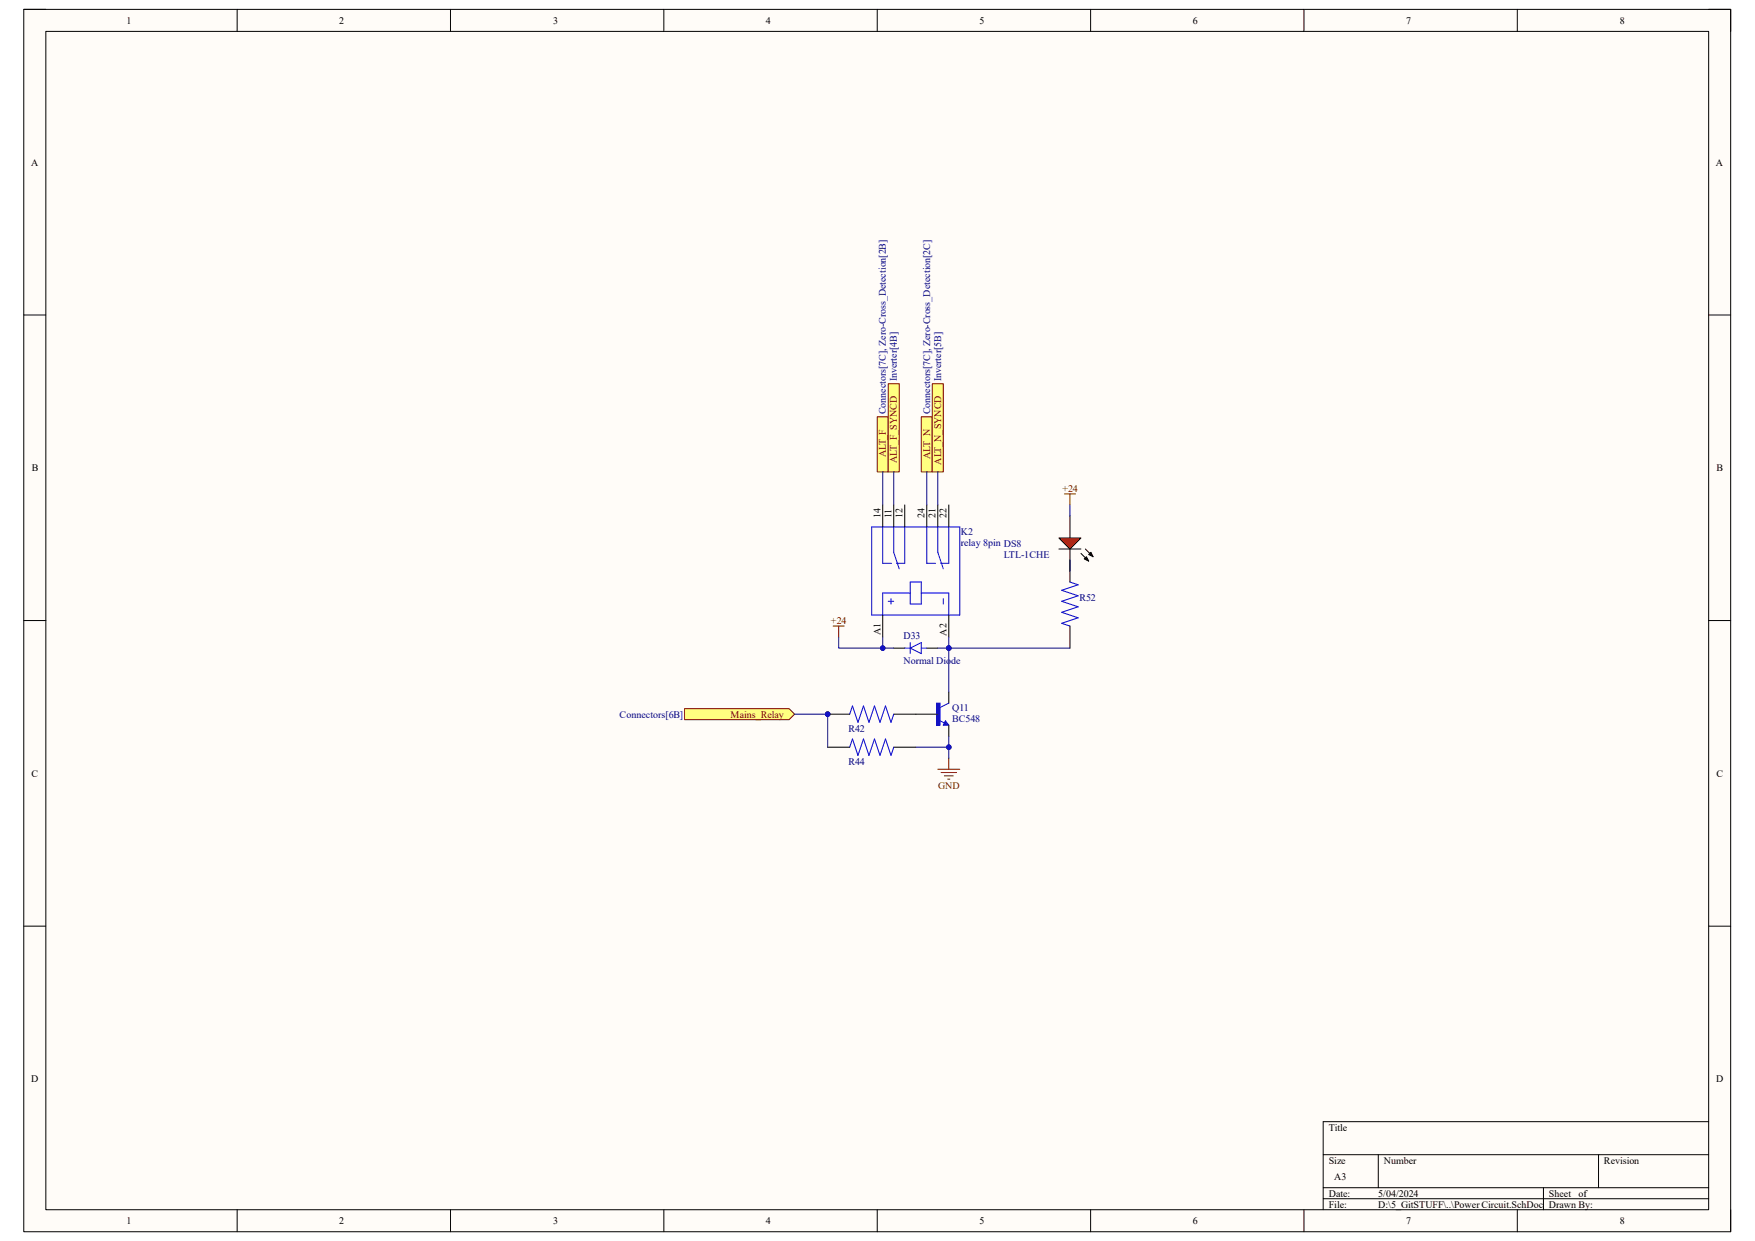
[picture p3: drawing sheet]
<svg xmlns="http://www.w3.org/2000/svg" width="297mm" height="210mm" viewBox="0 0 297 210" stroke-linecap="round" stroke-linejoin="round" font-family="sans-serif">
<path d="M4 1.6h288.9v206.8h-288.9z" fill-rule="evenodd" fill="#fffcf8"/>
<path d="M4 1.6h288.9v206.8h-288.9z" fill="none" stroke="#000" stroke-width=".17"/>
<path d="M7.8 5.3h281.4v199.4h-281.4z" fill-rule="evenodd" fill="#fffcf8"/>
<g fill="none" stroke="#000" stroke-width=".17">
<path d="M4 1.6h3.7M7.8 5.3h281.4v199.4h-281.4zM40.1 1.6v3.7M76.2 1.6v3.7M112.3 1.6v3.7M148.5 1.6v3.7M184.6 1.6v3.7M220.7 1.6v3.7M256.8 1.6v3.7M289.2 1.6h3.7v3.7M4 53.3h3.7M289.2 53.3h3.7"/>
<path d="M4 105h3.8M289.2 105h3.7M4 156.7h3.8M289.2 156.7h3.7M223.9 195.4h65.3M233.3 195.4v5.6M270.5 195.4v5.6M289.2 189.8h-65.3v14.9M40.1 204.7v3.7M76.2 204.7v3.7M112.4 204.7v3.7M148.5 204.7v3.7"/>
<path d="M184.6 204.7v3.7M220.7 204.7v3.7M223.9 201h65.3M223.9 202.9h65.3M256.8 204.7v3.7M261.2 201v3.7M292.9 204.7v3.7"/>
</g>
<path d="M148.5 70.5h1.8v9.4h-1.8z" fill-rule="evenodd" fill="#ffff80"/>
<path d="M148.5 70.5h1.8v9.4h-1.8z" fill="none" stroke="#800000" stroke-width=".17"/>
<path d="M155.9 70.5h1.9v9.4h-1.9z" fill-rule="evenodd" fill="#ffff80"/>
<path d="M155.9 70.5h1.9v9.4h-1.9z" fill="none" stroke="#800000" stroke-width=".17"/>
<path d="M150.3 64.9h1.9v15h-1.9z" fill-rule="evenodd" fill="#ffff80"/>
<path d="M150.3 64.9h1.9v15h-1.9z" fill="none" stroke="#800000" stroke-width=".17"/>
<path d="M157.8 64.9h1.8v15h-1.8z" fill-rule="evenodd" fill="#ffff80"/>
<path d="M157.8 64.9h1.8v15h-1.8zM158.7 130.2h3.7M159.3 130.7h2.6M159.8 131.3h1.5M160.4 131.9h.4M160.6 128.3v1.9" fill="none" stroke="#800000" stroke-width=".17"/>
<path d="M158.5 119h.6v3.7h-.6z" fill-rule="evenodd" fill="#00f"/>
<path d="M158.5 119h.6v3.7h-.6zM160.6 119l-1.5 .7M143.8 126.4l.5-1.3 .9 2.7 .9-2.7 1 2.7 .9-2.7 .9 2.7 1-2.7 .9 2.7 .5-1.4M158.9 121.9l.9 .5M160 122l.6 .7h-1zM160 122.3l.1 .2h-.3l.2-.3 .4 .4h-.6" fill="none" stroke="#00f" stroke-width=".17"/>
<path d="M160.6 117.1v1.9M140.1 126.4h3.7M151.3 126.4h3.7M155 120.9h3.7M160.6 122.7v1.9" fill="none" stroke="#000" stroke-width=".17"/>
<circle cx="140.1" cy="120.9" r=".37" fill="#000080"/>
<circle cx="140.1" cy="120.9" r=".37" fill="none" stroke="#000080" stroke-width=".17"/>
<path d="M143.8 120.9l.5-1.4 .9 2.8 .9-2.8 1 2.8 .9-2.8 .9 2.8 1-2.8 .9 2.8 .5-1.4" fill="none" stroke="#00f" stroke-width=".17"/>
<path d="M140.1 120.9h3.7M151.3 120.9h3.7" fill="none" stroke="#000" stroke-width=".17"/>
<circle cx="140.1" cy="120.9" r=".37" fill="#000080"/>
<circle cx="140.1" cy="120.9" r=".37" fill="none" stroke="#000080" stroke-width=".17"/>
<path d="M115.8 119.9h17.7l1 1-1 .9h-17.7z" fill-rule="evenodd" fill="#ffff80"/>
<path d="M115.8 119.9h17.7l1 1-1 .9h-17.7zM141 105.9h1.9M141.9 105.9v1.9" fill="none" stroke="#800000" stroke-width=".17"/>
<g fill="none" stroke="#00f" stroke-width=".17">
<path d="M147.5 89.2h14.9v14.9h-14.9zM149.4 89.2v6.1h1.5M151.3 89.2v4.3l.9 2.8M153.1 89.2v6.1h-1.4M154 98.5h1.9v3.7h-1.9zM156.8 89.2v6.1h1.5M158.7 89.2v4.3l.9 2.8M160.6 89.2v6.1h-1.4M150.3 101.8h1M150.8 101.3v.9M153.1 109.7h.9M154 109.7l1.9-1v1.9z"/>
<path d="M154 108.7v1.9M154 100.4h-4.6v3.7M155.9 109.7h.9M155.9 100.4h4.7v3.7M159.6 101.3v.9"/>
</g>
<path d="M149.4 85.4v3.8M151.3 85.4v3.8M153.1 85.4v3.8M156.8 85.4v3.8M158.7 85.4v3.8M160.6 85.4v3.8M181.1 87.3v3.7M181.1 92.9v3.7M149.4 104.1v3.7M151.3 109.7h1.8M156.8 109.7h1.9M160.6 104.1v3.7" fill="none" stroke="#000" stroke-width=".17"/>
<path d="M179.2 91h3.7l-1.8 1.9z" fill="#f00"/>
<path d="M179.2 91h3.7l-1.8 1.9zM179.2 92.9h3.7M181.1 94.8v3.7M182.9 93.7l1.3 1.3M183.7 92.9l1.3 1.3M183.9 94.2l.3 .8-.7-.4zM184.6 93.5l.4 .7-.8-.4zM181.1 105.9v3.8" fill="none" stroke="#000" stroke-width=".17"/>
<path d="M183.9 94.2l.3 .8-.7-.4zM184.6 93.5l.4 .7-.8-.4z" fill="#000"/>
<path d="M181.1 98.5l1.4 .5-2.8 .9 2.8 .9-2.8 1 2.8 .9-2.8 .9 2.8 1-2.8 .9 1.4 .4" fill="none" stroke="#00f" stroke-width=".17"/>
<path d="M180.1 83.6h1.9M181.1 83.6v1.8" fill="none" stroke="#800000" stroke-width=".17"/>
<path d="M155 126.4h5.6v1.9" fill="none" stroke="#000080" stroke-width=".17"/>
<circle cx="160.6" cy="126.4" r=".37" fill="#000080"/>
<g fill="none" stroke="#000080" stroke-width=".17">
<path d="M160.6 124.6v1.8"/>
<circle cx="160.6" cy="126.4" r=".37"/>
</g>
<circle cx="160.6" cy="126.4" r=".37" fill="#000080"/>
<g fill="none" stroke="#000080" stroke-width=".17">
<path d="M134.5 120.9h5.6v5.5"/>
<circle cx="160.6" cy="126.4" r=".37"/>
</g>
<circle cx="140.1" cy="120.9" r=".37" fill="#000080"/>
<g fill="none" stroke="#000080" stroke-width=".17">
<path d="M149.4 107.8v1.9"/>
<circle cx="140.1" cy="120.9" r=".37"/>
</g>
<circle cx="149.4" cy="109.7" r=".37" fill="#000080"/>
<g fill="none" stroke="#000080" stroke-width=".17">
<path d="M158.7 109.7h1.9"/>
<circle cx="149.4" cy="109.7" r=".37"/>
</g>
<circle cx="160.6" cy="109.7" r=".37" fill="#000080"/>
<g fill="none" stroke="#000080" stroke-width=".17">
<path d="M181.1 85.4v1.9M181.1 94.8v1.8M160.6 109.7h20.5"/>
<circle cx="160.6" cy="109.7" r=".37"/>
</g>
<circle cx="160.6" cy="109.7" r=".37" fill="#000080"/>
<g fill="none" stroke="#000080" stroke-width=".17">
<path d="M149.4 79.9v5.5M151.3 79.9v5.5M156.8 79.9v5.5M158.7 79.9v5.5M141.9 107.8v1.9h9.4"/>
<circle cx="160.6" cy="109.7" r=".37"/>
</g>
<circle cx="149.4" cy="109.7" r=".37" fill="#000080"/>
<g fill="none" stroke="#000080" stroke-width=".17">
<path d="M160.6 107.8v9.3"/>
<circle cx="149.4" cy="109.7" r=".37"/>
</g>
<circle cx="160.6" cy="109.7" r=".37" fill="#000080"/>
<circle cx="160.6" cy="109.7" r=".37" fill="none" stroke="#000080" stroke-width=".17"/>
<g font-size="1.7">
<text x="21.4" y="4">1</text>
<text x="57.4" y="4">2</text>
<text x="93.6" y="4">3</text>
<text x="129.6" y="4">4</text>
<text x="165.8" y="4">5</text>
<text x="201.8" y="4">6</text>
<text x="238" y="4">7</text>
<text x="274.1" y="4">8</text>
<text x="5.3" y="28">A</text>
<text x="290.4" y="28">A</text>
<text x="5.4" y="79.8">B</text>
<text x="290.5" y="79.8">B</text>
<text x="149" y="87.7" transform="rotate(-90 149 87.7)">14</text>
<text x="150.9" y="87.7" transform="rotate(-90 150.9 87.7)">11</text>
<text x="152.7" y="87.7" transform="rotate(-90 152.7 87.7)">12</text>
<text x="156.5" y="87.7" transform="rotate(-90 156.5 87.7)">24</text>
<text x="158.3" y="87.7" transform="rotate(-90 158.3 87.7)">21</text>
<text x="160.2" y="87.7" transform="rotate(-90 160.2 87.7)">22</text>
<text x="149" y="107.4" transform="rotate(-90 149 107.4)">A1</text>
<text x="160.2" y="107.6" transform="rotate(-90 160.2 107.6)">A2</text>
<text x="5.3" y="131.4">C</text>
<text x="290.5" y="131.4">C</text>
<text x="5.3" y="183.2">D</text>
<text x="290.4" y="183.2">D</text>
<text x="224.9" y="191.3">Title</text>
<text x="224.9" y="196.9">Size</text>
<text x="234.2" y="196.9">Number</text>
<text x="271.4" y="196.9">Revision</text>
<text x="224.9" y="202.5">Date:</text>
<text x="225.8" y="199.7">A3</text>
<text x="233.3" y="202.5">5/04/2024</text>
<text x="262.1" y="202.5">Sheet</text>
<text x="267.2" y="202.5">of</text>
<text x="21.4" y="207.2">1</text>
<text x="57.4" y="207.2">2</text>
<text x="93.6" y="207.2">3</text>
<text x="129.6" y="207.2">4</text>
<text x="165.8" y="207.2">5</text>
<text x="201.8" y="207.2">6</text>
<text x="224.9" y="204.4">File:</text>
<text x="233.3" y="204.4">D:\5_GitSTUFF\..\Power Circuit.SchDoc Drawn By:</text>
<text x="238" y="207.2">7</text>
<text x="274.1" y="207.2">8</text>
</g>
<g font-size="1.7" fill="#000080">
<text x="151.8" y="64.6" transform="rotate(-90 151.8 64.6)">Inverter[4B]</text>
<text x="159.3" y="64.6" transform="rotate(-90 159.3 64.6)">Inverter[5B]</text>
<text x="149.9" y="70.1" transform="rotate(-90 149.9 70.1)">Connectors[7C], Zero-Cross_Detection[2B]</text>
<text x="157.4" y="70.1" transform="rotate(-90 157.4 70.1)">Connectors[7C], Zero-Cross_Detection[2C]</text>
<text x="162.6" y="90.5">K2</text>
<text x="162.6" y="92.4">relay 8pin DS8</text>
<text x="169.9" y="94.4">LTL-1CHE</text>
<text x="182.7" y="101.7">R52</text>
<text x="152.9" y="108.2">D33</text>
<text x="152.9" y="112.3">Normal Diode</text>
<text x="104.9" y="121.5">Connectors[6B]</text>
<text x="143.6" y="124">R42</text>
<text x="161.1" y="120.3">Q11</text>
<text x="161.1" y="122.2">BC548</text>
<text x="143.6" y="129.5">R44</text>
</g>
<g font-size="1.7" fill="#800000">
<text x="149.9" y="77.4" transform="rotate(-90 149.9 77.4)">ALT_F</text>
<text x="157.4" y="77.7" transform="rotate(-90 157.4 77.7)">ALT_N</text>
<text x="151.8" y="78.4" transform="rotate(-90 151.8 78.4)">ALT_F_SYNCD</text>
<text x="159.3" y="78.6" transform="rotate(-90 159.3 78.6)">ALT_N_SYNCD</text>
<text x="179.8" y="83.2">+24</text>
<text x="140.6" y="105.6">+24</text>
<text x="123.7" y="121.5">Mains_Relay</text>
<text x="158.8" y="133.6">GND</text>
</g>
</svg>
